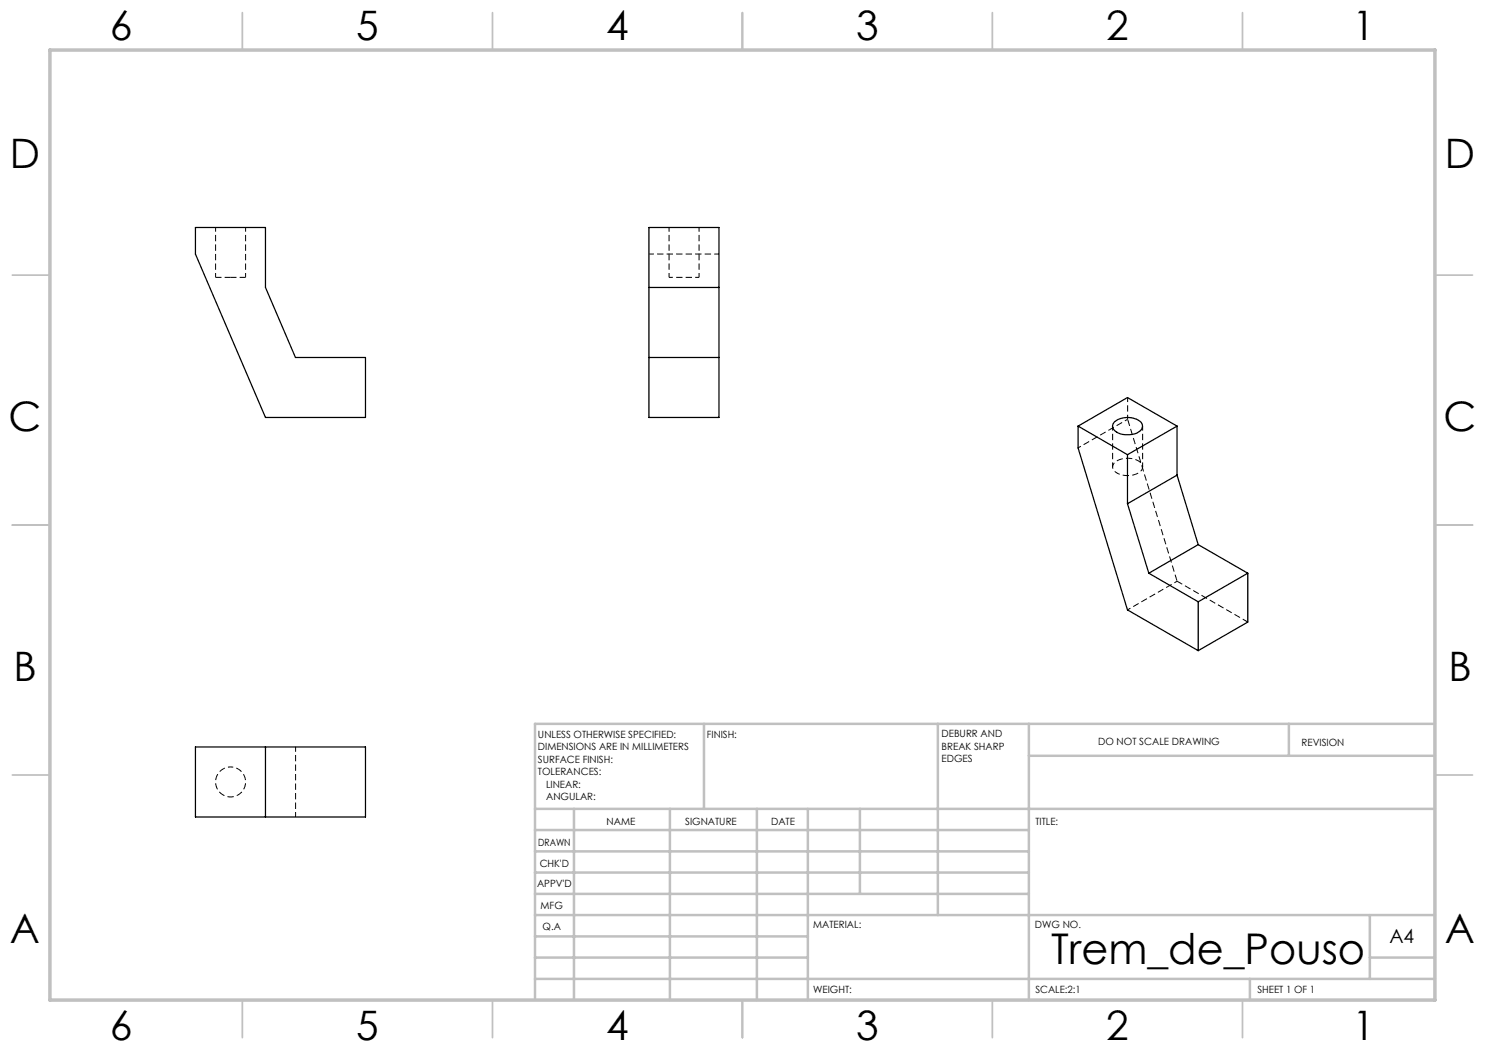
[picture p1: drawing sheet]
<svg xmlns="http://www.w3.org/2000/svg" width="297mm" height="210mm" viewBox="0 0 297 210" stroke-linecap="round" stroke-linejoin="round" font-family="sans-serif">
<path d="M43.1 55.5h3M46.1 55.5h3M235.4 116.2l14.2 8.2" fill="none" stroke="#000" stroke-width=".2" stroke-dasharray="1.3 .6" stroke-dashoffset=".1" stroke-linecap="butt"/>
<path d="M43.1 45.5v10M49.1 55.5v-10M133.8 45.5v10M139.8 55.5v-10M225.5 79.5v4.4M222.5 85.2v8.2M228.5 93.4v-8.2" fill="none" stroke="#000" stroke-width=".2" stroke-dasharray="1.3 .6" stroke-dashoffset=".4" stroke-linecap="butt"/>
<g fill="none" stroke="#000" stroke-width=".25">
<path d="M39.1 45.5h14v12l6 14h14v12h-20l-14-32.7zM129.8 45.5h14v38h-14zM129.8 57.5h14M129.8 71.5h14M215.6 85.2l9.9 5.7M215.6 85.2v4.4l9.9 32.4 14.1 8.1M215.6 85.2l9.9-5.7 9.9 5.7M222.9 84.3a4.1 4.1 0 0 1 5.5 .4 1.47 1.47 0 0 1-1.1 1.9 3.9 3.9 0 0 1-4.7-1v-.7zM225.5 90.9v9.8M235.4 95l-9.9 5.7M235.4 85.2l-9.9 5.7M235.4 85.2v9.8"/>
<path d="M235.4 95l4.2 13.9M225.5 100.7l4.3 13.9M229.8 114.6l9.8 5.8M239.6 108.9l-9.8 5.7M239.6 108.9l10 5.7M249.6 114.6v9.8l-10 5.7M249.6 114.6l-10 5.8M239.6 120.4v9.7M39.1 149.4h34v14h-34zM53.1 149.4v14"/>
</g>
<path d="M129.8 50.8h14M59.1 149.4v14" fill="none" stroke="#000" stroke-width=".2" stroke-dasharray="1.3 .6" stroke-dashoffset=".3" stroke-linecap="butt"/>
<path d="M223.4 94.6a4.2 4.2 0 0 0 4.9-.6 1.4 1.4 0 0 0-1-2 4.1 4.1 0 0 0-4.6 .8 1.28 1.28 0 0 0 .7 1.8M46.1 153.4a3 3 0 0 1 2.7 4.4 3 3 0 0 1-5.2 .3 3 3 0 0 1 2.2-4.7h.3" fill="none" stroke="#000" stroke-width=".2" stroke-dasharray="1.3 .6" stroke-dashoffset=".7" stroke-linecap="butt"/>
<path d="M133.8 55.5h6" fill="none" stroke="#000" stroke-width=".2" stroke-dasharray="1.3 .6" stroke-dashoffset=".5" stroke-linecap="butt"/>
<path d="M225.5 83.9l9.9 32.3" fill="none" stroke="#000" stroke-width=".2" stroke-dasharray="1.3 .6" stroke-dashoffset="-.1" stroke-linecap="butt"/>
<path d="M215.6 89.6l9.9-5.7M225.5 122l9.9-5.8" fill="none" stroke="#000" stroke-width=".2" stroke-dasharray="1.3 .6" stroke-dashoffset=".6" stroke-linecap="butt"/>
<g fill="none" stroke="#c0c0c0" stroke-width=".35">
<path d="M48.5 2.5v7.5M98.5 2.5v7.5M148.5 2.5v7.5M198.5 2.5v7.5M248.5 2.5v7.5M2.5 55h7.5M287 55h7.5M2.5 105h7.5M287 105h7.5M2.5 155h7.5M287 155h7.5M48.5 200v7.5"/>
<path d="M98.5 200v7.5M148.5 200v7.5M198.5 200v7.5M248.5 200v7.5"/>
</g>
<g fill="none" stroke="#c0c0c0" stroke-width=".5">
<path d="M140.8 144.8v17M187.6 144.8v38.2M205.8 144.8v55.2M205.8 151.2h81.2M257.8 144.8v6.4M287 144.8h-180v55.2M107 161.8h180M107 178.8h98.8M107 174.5h98.8M107 170.3h98.8M107 166h98.8M114.8 161.8v38.2"/>
<path d="M134 161.8v38.2M151.4 161.8v38.2M161.6 161.8v38.2M172 161.8v17M107 195.8h180M107 191.5h54.6M107 187.3h54.6M107 183h180M250 195.8v4.2M274 191.5h13M274 183v12.8"/>
</g>
<path d="M10 10h277v190h-277z" fill="none" stroke="#c0c0c0" stroke-width=".7"/>
<text font-size="8.5" x="210.2" y="192.7">Trem_de_Pouso</text>
<g font-size="8.1">
<text x="22" y="8">6</text>
<text x="71.2" y="8">5</text>
<text x="121.2" y="8">4</text>
<text x="171.2" y="8">3</text>
<text x="221.2" y="8">2</text>
<text x="270.5" y="8">1</text>
<text x="2" y="33.6">D</text>
<text x="289" y="33.6">D</text>
<text x="1.7" y="86.1">C</text>
<text x="288.7" y="86.1">C</text>
<text x="2.7" y="136.1">B</text>
<text x="289.7" y="136.1">B</text>
<text x="2" y="188.6">A</text>
<text x="289" y="188.6">A</text>
<text x="22" y="208">6</text>
<text x="71.2" y="208">5</text>
<text x="121.2" y="208">4</text>
<text x="171.2" y="208">3</text>
<text x="221.2" y="208">2</text>
<text x="270.5" y="208">1</text>
</g>
<text font-size="3.9" x="277.9" y="188.5">A4</text>
<g font-size="2">
<text x="107.6" y="147.6">UNLESS OTHERWISE SPECIFIED:</text>
<text x="141.4" y="147.6">FINISH:</text>
<text x="188.3" y="147.5">DEBURR AND</text>
<text x="188.3" y="150">BREAK SHARP</text>
<text x="219.6" y="149">DO NOT SCALE DRAWING</text>
<text x="260.3" y="149.2">REVISION</text>
<text x="107.6" y="150.1">DIMENSIONS ARE IN MILLIMETERS</text>
<text x="107.6" y="152.6">SURFACE FINISH:</text>
<text x="107.6" y="155.1">TOLERANCES:</text>
<text x="188.3" y="152.5">EDGES</text>
<text x="109.2" y="157.6">LINEAR:</text>
<text x="109.2" y="160.1">ANGULAR:</text>
<text x="121.3" y="165">NAME</text>
<text x="137" y="164.9">SIGNATURE</text>
<text x="154.2" y="164.9">DATE</text>
<text x="207.1" y="164.9">TITLE:</text>
<text x="107.6" y="169.1">DRAWN</text>
<text x="107.9" y="173.3">CHK'D</text>
<text x="107.4" y="177.4">APPV'D</text>
<text x="108.1" y="181.8">MFG</text>
<text x="108.5" y="186">Q.A</text>
<text x="162.6" y="185.5">MATERIAL:</text>
<text x="207" y="185.5">DWG NO.</text>
<text x="162.6" y="198.5">WEIGHT:</text>
<text x="207.1" y="198.6">SCALE:2:1</text>
<text x="251.5" y="198.6">SHEET 1 OF 1</text>
</g>
</svg>
